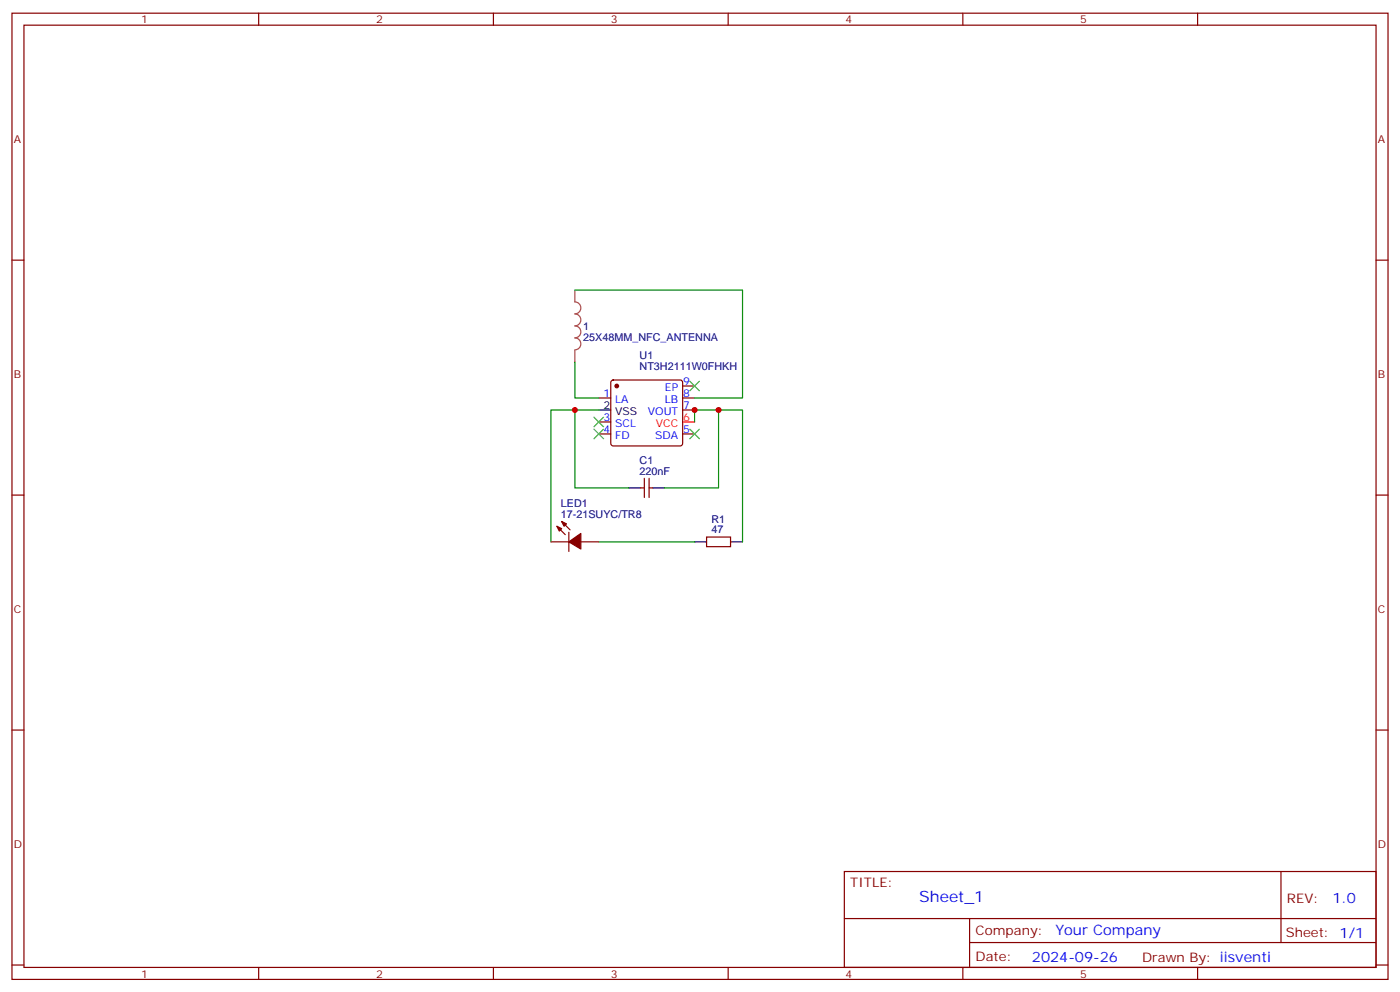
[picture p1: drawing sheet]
<svg xmlns="http://www.w3.org/2000/svg" width="412mm" height="292mm" viewBox="0 0 412 292" stroke-linecap="round" stroke-linejoin="round" font-family="sans-serif">
<g fill="none" stroke="#870000" stroke-width=".35">
<path d="M3.5 3.9h405.4v284.3h-405.4zM7.1 7.4h398.2v277.3h-398.2zM76.2 3.9v3.5M145.3 3.9v3.5M214.5 3.9v3.5M283.6 3.9v3.5M352.8 3.9v3.5M3.5 76.6h3.6M405.3 76.6h3.6M176.4 117.1h3.5M180.2 112l.4-.2h19.8l.5 .2 .2 .5v18l-.3 .5-.4 .2h-19.8l-.5-.2-.2-.5v-18zM201.1 113.6h3.5"/>
<path d="M201.1 117.1h3.5M176.4 127.7h3.5M176.4 124.2h3.5M201.1 120.6h3.5M201.1 127.7h3.5M3.5 145.7h3.6M162.3 159.5h5.3M164 154.9l2.5 2.4M165.5 153.5l2.4 2.4M167.6 156.6v5.7M171.1 159.5h5.3M188.7 143.6h1.1"/>
<path d="M189.8 140.8v5.6M191.2 140.8v5.6M191.2 143.6h1.1M208.1 158h7.1v2.9h-7.1zM405.3 145.7h3.6M3.5 214.8h3.6M405.3 214.8h3.6M248.7 256.5h156.6v28.2h-156.6zM377.3 256.5v20.9M248.7 270.3h156.5M285.6 277.4h119.6M285.6 270.3v14.1"/>
<path d="M3.5 284h3.6M76.2 284.7v3.5M145.3 284.7v3.5M214.5 284.7v3.5M283.6 284.7v3.5M352.8 284.7v3.5M405.3 284h3.6"/>
</g>
<path d="M201.1 124.2h3.5" fill="none" stroke="#f00" stroke-width=".35"/>
<path d="M176.4 120.6h3.5M185.2 143.6h3.5M192.3 143.6h3.5M204.6 159.5h3.5M215.2 159.5h3.5" fill="none" stroke="#000" stroke-width=".35"/>
<g fill="#870000" stroke="#870000" stroke-width=".35">
<path d="M164 154.9l1.5 .7-.8 .7z"/>
<path d="M165.5 153.5l1.4 .7-.7 .7z"/>
<path d="M167.6 159.5l3.5-2.5v4.6z"/>
<circle cx="181.7" cy="113.6" r=".53"/>
</g>
<path d="M169.3 85.4v3.4a1.76 1.76 0 0 1 1.8 1.8 1.76 1.76 0 0 1-1.8 1.8 1.76 1.76 0 0 1 1.8 1.7 1.76 1.76 0 0 1-1.8 1.8 1.76 1.76 0 0 1 1.8 1.8 1.76 1.76 0 0 1-1.8 1.7 1.76 1.76 0 0 1 1.8 1.8 1.76 1.76 0 0 1-1.8 1.8M169.3 103.1v3.4" fill="none" stroke="#a64a4a" stroke-width=".35"/>
<path d="M169.3 85.4h49.4v31.7h-14.1M169.3 106.5v10.6h7.1M169.3 120.6h-7v38.9M176.4 120.6h-7.1v23h15.9M204.6 124.2v-3.6h7.1v23h-15.9M211.7 120.6h7v38.9M176.4 159.5h28.2" fill="none" stroke="#008700" stroke-width=".35"/>
<path d="M203.2 112.2l2.8 2.8M206 112.2l-2.8 2.8M175 122.8l2.8 2.8M175 126.3l2.8 2.8M177.8 122.8l-2.8 2.8M177.8 126.3l-2.8 2.8M203.2 126.3l2.8 2.8M206 126.3l-2.8 2.8" fill="none" stroke="#3c3" stroke-width=".35"/>
<g fill="#c00">
<circle cx="204.6" cy="120.6" r=".88"/>
<circle cx="169.3" cy="120.6" r=".88"/>
<circle cx="211.7" cy="120.6" r=".88"/>
</g>
<text font-size="4.6" fill="#00f" x="270.8" y="265.5">Sheet_1</text>
<g font-size="4.2" fill="#00f">
<text x="392.5" y="265.7">1.0</text>
<text x="310.9" y="275.3">Your Company</text>
<text x="304" y="283.1">2024-09-26</text>
</g>
<g font-size="3.9" fill="#800">
<text x="250.5" y="261.1">TITLE:</text>
<text x="379.1" y="265.7">REV:</text>
<text x="287.4" y="275.3">Company:</text>
<text x="378.7" y="275.9">Sheet: 1/1</text>
<text x="287.4" y="282.9">Date:</text>
<text x="336.4" y="283">Drawn By: iisventi</text>
</g>
<g font-size="3.2" fill="#800">
<text x="41.6" y="6.9">1</text>
<text x="110.8" y="6.9">2</text>
<text x="179.9" y="6.9">3</text>
<text x="249.1" y="6.9">4</text>
<text x="318.2" y="6.9">5</text>
<text x="4.1" y="42">A</text>
<text x="405.9" y="42">A</text>
<text x="4.1" y="111.1">B</text>
<text x="405.9" y="111.1">B</text>
<text x="4.1" y="180.3">C</text>
<text x="405.9" y="180.3">C</text>
<text x="4.1" y="249.4">D</text>
<text x="405.9" y="249.4">D</text>
<text x="41.6" y="287.7">1</text>
<text x="110.8" y="287.7">2</text>
<text x="179.9" y="287.7">3</text>
<text x="249.1" y="287.7">4</text>
<text x="318.2" y="287.7">5</text>
</g>
<g font-size="3.2" fill="#000080">
<text x="171.8" y="100.3">25X48MM_NFC_ANTENNA</text>
<text x="171.8" y="97.1">1</text>
<text x="188.4" y="105.7">U1</text>
<text x="188.4" y="108.9">NT3H2111W0FHKH</text>
<text x="188.4" y="136.5">C1</text>
<text x="188.4" y="139.7">220nF</text>
<text x="165.2" y="149.2">LED1</text>
<text x="165.2" y="152.4">17-21SUYC/TR8</text>
<text x="209.6" y="153.8">R1</text>
<text x="209.6" y="157">47</text>
</g>
<g font-size="3.2" fill="#00f">
<text x="201.3" y="113.2">9</text>
<text x="177.7" y="116.8">1</text>
<text x="181.2" y="118.5">LA</text>
<text x="195.8" y="118.5">LB</text>
<text x="195.9" y="115">EP</text>
<text x="201.3" y="116.8">8</text>
<text x="177.7" y="123.8">3</text>
<text x="181.2" y="125.6">SCL</text>
<text x="190.8" y="122.1">VOUT</text>
<text x="201.3" y="120.3">7</text>
<text x="177.7" y="127.4">4</text>
<text x="181.2" y="129.1">FD</text>
<text x="193" y="129.1">SDA</text>
<text x="201.3" y="127.4">5</text>
</g>
<g font-size="3.2">
<text x="177.7" y="120.3">2</text>
<text x="181.2" y="122.1">VSS</text>
</g>
<g font-size="3.2" fill="#f00">
<text x="193.2" y="125.6">VCC</text>
<text x="201.3" y="123.8">6</text>
</g>
</svg>
